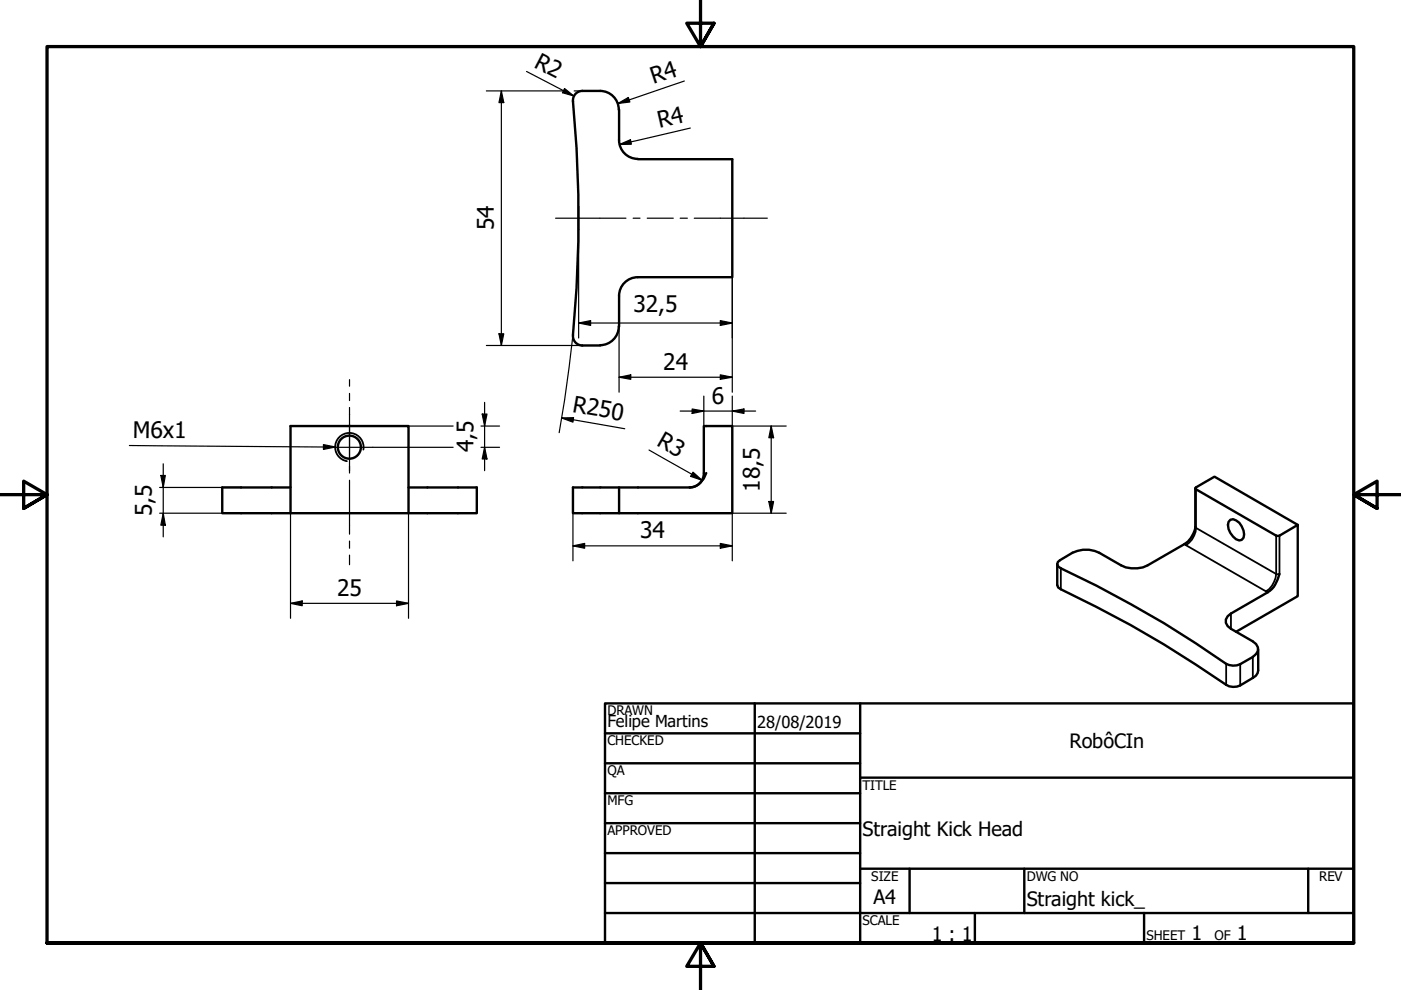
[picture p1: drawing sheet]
<svg xmlns="http://www.w3.org/2000/svg" width="297mm" height="210mm" viewBox="0 0 297 210" stroke-linecap="round" stroke-linejoin="round" font-family="sans-serif">
<!-- layer: Visible (ISO) -->
<g fill="none" stroke="#000" stroke-width=".51">
<path d="M123.4 19.3h3.9M123.5 19.3a2 2 0 0 0-2 2.2M127.2 19.3a4 4 0 0 1 4 3.9M121.5 21.4a266.2 266.2 0 0 1 0 50.1 2 2 0 0 0 2 1.8M131.3 23.2v6.5a4 4 0 0 0 3.9 4M135.3 33.8h20v25h-20M135.2 58.8a4 4 0 0 0-3.9 3.9v6.6M123.4 73.3h3.9M131.2 69.2a4 4 0 0 1-4 4M61.6 90.3h25v18.5h-25zM61.6 103.3h-14.5v5.5h14.5M86.6 103.3h14.5v5.5h-14.5"/>
<path d="M149.2 100.3v-10h6.1v18.5h-24M149.2 100.3a3 3 0 0 1-3 3M149.7 100.3a3.8 3.8 0 0 1-3.5 3h-24.7v5.5h9.8v-5.5M224.2 119.6v4.5l.1 .5a268.5 268.5 0 0 1 36.3 20.9l1.7 .1 .7-.3 3.3-2 .3-.6 .2-.6v-4.5M253.4 103.5v8.2a5.4 5.4 0 0 1-2.3 3.7l-7.8 4.5a6.3 6.3 0 0 1-5.6 0l-4.7-2.7a6.3 6.3 0 0 0-5.6 0l-3.1 2-.1 .4 .1 .5a255 255 0 0 1 35.7 20.7 3.4 3.4 0 0 0 3 0l2.6-1.5a1.78 1.78 0 0 0 1.1-1.7 1.78 1.78 0 0 0-1.1-1.6l-4.6-2.7a1.73 1.73 0 0 1-1.1-1.6 1.73 1.73 0 0 1 1.1-1.6l8.2-4.8a5.7 5.7 0 0 0 2.1-3.6M260.9 110.2a2.15 2.15 0 0 1 2.4 1.4 2.2 2.2 0 0 1 0 2.9l-.5 .1a3.5 3.5 0 0 1-2.3-3.9zM275.1 111.3l-17.6-10.2-4.1 2.4 17.2 10.1h.7l3.8-2.3v15.1l-13 7.6"/>
<circle cx="74.1" cy="94.8" r="2.44"/>
</g>
<!-- layer: Visible Narrow (ISO) -->
<g fill="none" stroke="#000" stroke-width=".38">
<path d="M77 95.3a3 3 0 0 0-2.4-3.5 3 3 0 0 0-3.5 2.5 3 3 0 0 0 2.4 3.5M251.1 115.4l.4 .2M251.5 115.6l16.9 9.8M253.4 111.7a2.9 2.9 0 0 1-.7 2.7l-1.2 1.2M253.6 103.7v8.2l17 9.8M270.6 113.6v8.1M271.3 113.6v8.1h-.7M224.9 120.5v4.4M261 130.1v3.2M265.6 139.3v4.4M268.4 125.4l.4 .2M270.6 121.7a5 5 0 0 1-2.2 3.7"/>
<path d="M260 140.8v4.4M263 140.8v4.5"/>
</g>
<!-- layer: Border (ANSI) -->
<path d="M148.5 -.1v10l-2.9-5h5.8l-2.9 5 2.9-5M0 104.9h10l-5-2.9v5.8l5-2.9-5 2.9M297 104.9h-10l5-2.9v5.8l-5-2.9 5 2.9M10 199.9v-190h277v190h-277h277M151.4 204.9l-2.9-5 2.9 5h-5.8l2.9-5v10" fill="none" stroke="#000" stroke-width=".7"/>
<!-- layer: Title (ANSI) -->
<g fill="none" stroke="#000" stroke-width=".51">
<path d="M128.3 149.1h158.7v50.8h-158.7zM128.3 155.5h54.1M160 149.1v50.8M182.4 149.1v50.8M128.3 161.8h54.1M128.3 168.2h54.1M128.3 174.5h54.1M182.4 164.9h104.6M128.3 180.9h54.1M128.3 187.2h54.1M128.3 193.6h158.7M182.4 184.2h104.6"/>
<path d="M192.8 184.2v9.4M206.7 193.6v6.3M217.2 184.2v9.4M242.6 193.6v6.3M277.4 184.2v9.4"/>
</g>
<!-- layer: Dimension (ISO) -->
<g fill="none" stroke="#000" stroke-width=".25">
<path d="M103.1 19.3h16.4M106.3 19.3l.5 2.5h-1zM106.3 19.3v54M111.6 15.1l10.1 5.3M119.7 18.8l2 1.6-2.4-.7zM121.7 19.3h1.7M145.1 17.2l-14.1 4.7M131 21.9l2.2-1.2 .3 .9zM131.3 30.6l2.4-1 .2 1zM146.4 27.1l-15.1 3.5M122.7 48.7v23M155.3 58.8v24.4"/>
<path d="M103.1 73.3h20.3M105.8 70.8h1l-.5 2.5zM121.5 71l-1.8 13.9-1.1 6.8M122.7 68.5l2.5-.5v1zM122.7 68.5h32.6M131.3 80l2.4-.5v.9zM131.3 80h24M131.3 69.3v13.9M152.7 79.5l2.6 .5-2.6 .4zM152.7 68l2.6 .5-2.6 .5zM34.6 98.3v15.5M79.1 94.8h17"/>
<path d="M86.6 90.3h9.5M102 90.3h3.9M102 94.8h3.9M102.2 87.8h1.1l-.6 2.5zM102.7 94.8l.6 2.5h-1.1zM102.7 85.3v14.5M119.1 88.6h2.5l-.1 .9zM119.1 88.6l13.4 2.3M137.6 95.4l11.2 6.4M144.2 87.2h16M146.7 86.7l2.5 .5-2.5 .5zM149.2 84v6.3"/>
<path d="M155.3 87.2l2.4-.5v1zM155.3 84v6.3h11.4M163.5 90.3l.5 2.5h-1zM163.5 90.3v18.5M33.8 108.8h17.3M33.8 103.3h17.3M34.1 100.8h1l-.5 2.5zM34.6 108.8l.5 2.6h-1zM61.6 108.8v22.3M86.6 108.8v22.3M121.5 115.7l2.5-.5v1zM121.5 115.7h33.8"/>
<path d="M121.5 108.8v10.1M146.9 100.1l1.9 1.7-2.4-.8zM152.7 115.2l2.6 .5-2.6 .5zM163 106.3h1l-.5 2.5zM166.7 108.8h-11.4v10.1M61.6 127.9l2.5-.5v1zM61.6 127.9h25M84.1 127.4l2.5 .5-2.5 .5z"/>
</g>
<g fill="#000">
<path d="M119.7 18.8l2 1.6-2.4-.7z" fill-rule="evenodd"/>
<path d="M106.3 19.3l.5 2.5h-1z" fill-rule="evenodd"/>
<path d="M131 21.9l2.2-1.2 .3 .9z" fill-rule="evenodd"/>
<path d="M131.3 30.6l2.4-1 .2 1z" fill-rule="evenodd"/>
<path d="M105.8 70.8h1l-.5 2.5z" fill-rule="evenodd"/>
<path d="M122.7 68.5l2.5-.5v1z" fill-rule="evenodd"/>
<path d="M131.3 80l2.4-.5v.9z" fill-rule="evenodd"/>
<path d="M152.7 68l2.6 .5-2.6 .5z" fill-rule="evenodd"/>
<path d="M102.2 87.8h1.1l-.6 2.5z" fill-rule="evenodd"/>
<path d="M102.7 94.8l.6 2.5h-1.1z" fill-rule="evenodd"/>
<path d="M119.1 88.6h2.5l-.1 .9z" fill-rule="evenodd"/>
<path d="M146.7 86.7l2.5 .5-2.5 .5z" fill-rule="evenodd"/>
<path d="M152.7 79.5l2.6 .5-2.6 .4z" fill-rule="evenodd"/>
<path d="M155.3 87.2l2.4-.5v1z" fill-rule="evenodd"/>
<path d="M163.5 90.3l.5 2.5h-1z" fill-rule="evenodd"/>
<path d="M34.1 100.8h1l-.5 2.5z" fill-rule="evenodd"/>
<path d="M34.6 108.8l.5 2.6h-1z" fill-rule="evenodd"/>
<path d="M121.5 115.7l2.5-.5v1z" fill-rule="evenodd"/>
<path d="M146.9 100.1l1.9 1.7-2.4-.8z" fill-rule="evenodd"/>
<path d="M152.7 115.2l2.6 .5-2.6 .5z" fill-rule="evenodd"/>
<path d="M163 106.3h1l-.5 2.5z" fill-rule="evenodd"/>
<path d="M61.6 127.9l2.5-.5v1z" fill-rule="evenodd"/>
<path d="M84.1 127.4l2.5 .5-2.5 .5z" fill-rule="evenodd"/>
</g>
<!-- layer: Symbol (ISO) -->
<path d="M27.4 94.5l43.7 .3M68.6 94.3l2.5 .5-2.5 .5z" fill="none" stroke="#000" stroke-width=".25"/>
<path d="M68.6 94.3l2.5 .5-2.5 .5z" fill-rule="evenodd" fill="#000"/>
<!-- layer: Center Mark (ISO) -->
<path d="M122.7 48.7v-2.4v2.4M122.7 43.7v2.6v-2.6M69.2 94.8h9.9M74.1 89.9v9.9" fill="none" stroke="#000" stroke-width=".25"/>
<!-- layer: Centerline (ISO) -->
<path d="M117.8 46.3h14.9M134.2 46.3h1.5M137.2 46.3h5.5M144.2 46.3h1.5M147.2 46.3h15.5M74.1 80.5v1.4M74.1 83.4v1.5M74.1 86.4v10.9M74.1 98.8v1.5M74.1 101.8v11.5M74.1 114.7v1.5M74.1 117.7v2" fill="none" stroke="#000" stroke-width=".25"/>
<g font-size="4.8">
<text x="113" y="14.1" transform="rotate(27 113 14.1)">R2</text>
<text x="138.6" y="17.8" transform="rotate(-19 138.6 17.8)">R4</text>
<text x="139.8" y="27.1" transform="rotate(-13 139.8 27.1)">R4</text>
<text x="104.7" y="48.9" transform="rotate(-90 104.7 48.9)">54</text>
<text x="134.3" y="66.1">32,5</text>
<text x="140.6" y="78.5">24</text>
<text x="121.2" y="87.3" transform="rotate(10 121.2 87.3)">R250</text>
<text x="150.9" y="85.6">6</text>
<text x="28.2" y="92.9">M6x1</text>
<text x="100.4" y="95.9" transform="rotate(-90 100.4 95.9)">4,5</text>
<text x="139.1" y="94.4" transform="rotate(30 139.1 94.4)">R3</text>
<text x="161.1" y="104.2" transform="rotate(-90 161.1 104.2)">18,5</text>
<text x="32.2" y="109.4" transform="rotate(-90 32.2 109.4)">5,5</text>
<text x="135.7" y="114.1">34</text>
<text x="71.5" y="126.3">25</text>
</g>
<g font-size="4.2">
<text x="226.8" y="158.7">RobôCIn</text>
<text x="182.9" y="177.2">Straight Kick Head</text>
<text x="185.2" y="191.7">A4</text>
<text x="217.7" y="192.2">Straight kick_</text>
<text x="197.5" y="199.4">1 : 1</text>
<text x="252.6" y="199.4">1</text>
<text x="262.3" y="199.4">1</text>
</g>
<g font-size="3.5">
<text x="128.8" y="154.2">Felipe Martins</text>
<text x="160.5" y="154.4">28/08/2019</text>
</g>
<g font-size="2.8">
<text x="128.8" y="151.7">DRAWN</text>
<text x="128.8" y="158">CHECKED</text>
<text x="128.8" y="164.4">QA</text>
<text x="182.9" y="167.4">TITLE</text>
<text x="128.8" y="170.7">MFG</text>
<text x="128.8" y="177.1">APPROVED</text>
<text x="184.7" y="186.7">SIZE</text>
<text x="217.7" y="186.7">DWG NO</text>
<text x="279.7" y="186.7">REV</text>
<text x="182.9" y="196.1">SCALE</text>
<text x="243.1" y="199.4">SHEET</text>
<text x="257.5" y="199.4">OF</text>
</g>
</svg>
